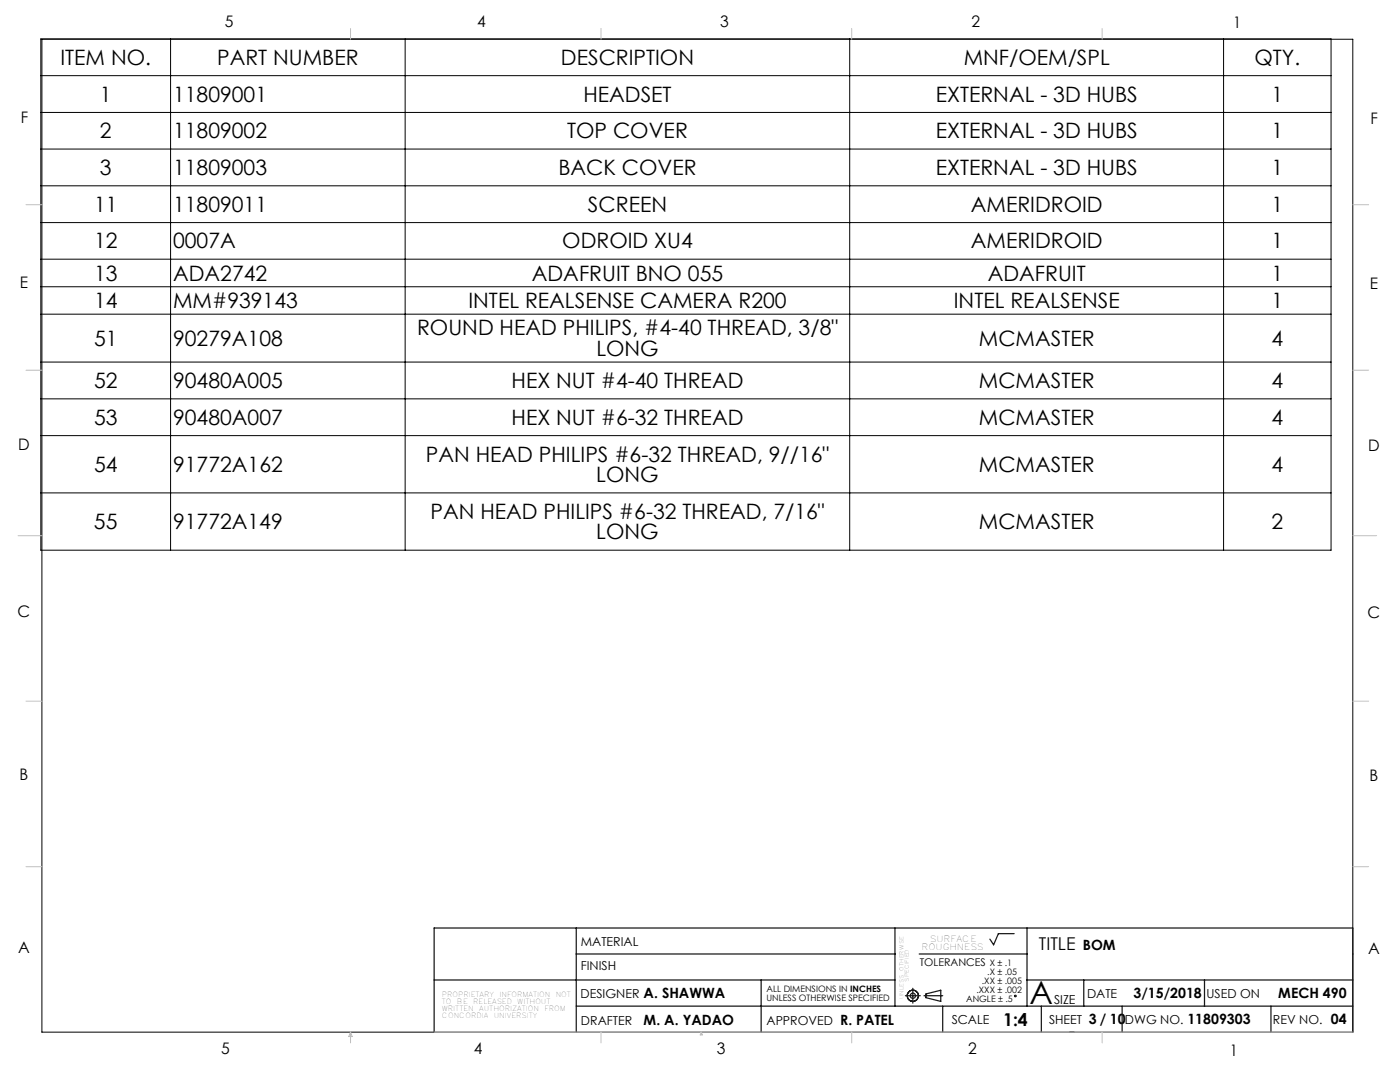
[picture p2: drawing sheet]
<svg xmlns="http://www.w3.org/2000/svg" width="279mm" height="216mm" viewBox="0 0 279 216" stroke-linecap="round" stroke-linejoin="round" font-family="sans-serif">
<g fill="none" stroke="#000" stroke-width=".2">
<path d="M8.1 7.8h257.5v102h-257.5zM8.1 15.1h257.5M8.4 7.8h261.6v198.2h-261.6zM34 7.8v102M80.9 7.8v102M169.6 7.8v102M244.2 7.8v102M8.1 22.4h257.5M8.1 29.7h257.5M8.1 37.1h257.5M8.1 44.4h257.5M8.1 51.7h257.5"/>
<path d="M8.1 57.2h257.5M8.1 62.7h257.5M8.1 72.2h257.5M8.1 79.6h257.5M8.1 86.9h257.5M8.1 98.4h257.5"/>
<circle cx="202.6" cy="198.7" r=".17"/>
</g>
<g fill="none" stroke="#191924" stroke-width=".25">
<path d="M86.6 195.5h92M115 185.2v20.8M115 190.4h63.6M151.9 195.5v10.5M178.6 185.2v15.6M180.7 198.7h3M182.2 197.2v3M183.4 190.4h21.6M184.4 198.7h3.7M184.8 198.3l2.9-.7v2.2l-2.9-.7zM202.4 186.3h-3.2l-.9 2.2-.7-1.1M205 185.2v15.6"/>
<path d="M205 195.5h65M216.3 195.5v5.3M240.4 195.5v5.3M86.6 206v-20.8h183.4v20.8M115 200.8h155M188.1 200.8v5.2M207.8 200.8v5.2M213.4 206h.9M223.9 200.8v5.2M253.6 200.8v5.2"/>
<circle cx="182.2" cy="198.7" r="1.11"/>
<circle cx="182.2" cy="198.7" r=".51"/>
</g>
<g fill="none" stroke="#c0c0c0" stroke-width=".2">
<path d="M70 5.7v2.1M119.9 5.7v2.1M170 5.7v2.1M220 5.7v2.1M5.2 40.9h3.2M270 40.9h3.2M5.2 73.9h3.2M270 73.9h3.2M3.6 106.9h4.8M270 106.9h4.7M5.2 139.9h3.2M270 139.9h3.2"/>
<path d="M5.2 172.9h3.2M270 172.9h3.2M70 206v2.1M70 206l.3 .8h-.7zM86.6 206h183.4M119.9 206v2.1M139.9 206l.3 .5h-.5zM170 206v2.1M220 206v2.1"/>
</g>
<text font-size="6.3" x="205.5" y="200.4">A</text>
<g font-size="4.2">
<text x="12.1" y="12.9">ITEM NO.</text>
<text x="43.3" y="12.9">PART NUMBER</text>
<text x="112" y="12.9">DESCRIPTION</text>
<text x="192.3" y="12.9">MNF/OEM/SPL</text>
<text x="250.4" y="12.9">QTY.</text>
<text x="19.9" y="20.3">1</text>
<text x="34.5" y="20.3">11809001</text>
<text x="116.4" y="20.3">HEADSET</text>
<text x="186.7" y="20.3">EXTERNAL - 3D HUBS</text>
<text x="253.8" y="20.3">1</text>
<text x="19.9" y="27.6">2</text>
<text x="34.5" y="27.6">11809002</text>
<text x="113.2" y="27.6">TOP COVER</text>
<text x="186.7" y="27.6">EXTERNAL - 3D HUBS</text>
<text x="253.8" y="27.6">1</text>
<text x="19.9" y="34.9">3</text>
<text x="34.5" y="34.9">11809003</text>
<text x="111.4" y="34.9">BACK COVER</text>
<text x="186.7" y="34.9">EXTERNAL - 3D HUBS</text>
<text x="253.8" y="34.9">1</text>
<text x="18.8" y="42.3">11</text>
<text x="34.5" y="42.3">11809011</text>
<text x="117.3" y="42.3">SCREEN</text>
<text x="193.8" y="42.3">AMERIDROID</text>
<text x="253.8" y="42.3">1</text>
<text x="18.8" y="49.6">12</text>
<text x="34.5" y="49.6">0007A</text>
<text x="112.2" y="49.6">ODROID XU4</text>
<text x="193.8" y="49.6">AMERIDROID</text>
<text x="253.8" y="49.6">1</text>
<text x="18.8" y="56">13</text>
<text x="34.5" y="56">ADA2742</text>
<text x="106.1" y="56">ADAFRUIT BNO 055</text>
<text x="197.1" y="56">ADAFRUIT</text>
<text x="253.8" y="56">1</text>
<text x="18.8" y="61.5">14</text>
<text x="34.5" y="61.5">MM#939143</text>
<text x="93.5" y="61.5">INTEL REALSENSE CAMERA R200</text>
<text x="190.4" y="61.5">INTEL REALSENSE</text>
<text x="253.8" y="61.5">1</text>
<text x="18.8" y="69">51</text>
<text x="34.5" y="69">90279A108</text>
<text x="83.2" y="66.9">ROUND HEAD PHILIPS, #4-40 THREAD, 3/8&quot;</text>
<text x="119" y="71">LONG</text>
<text x="195.4" y="69">MCMASTER</text>
<text x="253.8" y="69">4</text>
<text x="18.8" y="77.4">52</text>
<text x="34.5" y="77.4">90480A005</text>
<text x="102.1" y="77.4">HEX NUT #4-40 THREAD</text>
<text x="195.4" y="77.4">MCMASTER</text>
<text x="253.8" y="77.4">4</text>
<text x="18.8" y="84.8">53</text>
<text x="34.5" y="84.8">90480A007</text>
<text x="102.1" y="84.8">HEX NUT #6-32 THREAD</text>
<text x="195.4" y="84.8">MCMASTER</text>
<text x="253.8" y="84.8">4</text>
<text x="18.8" y="94.2">54</text>
<text x="34.5" y="94.2">91772A162</text>
<text x="85" y="92.1">PAN HEAD PHILIPS #6-32 THREAD, 9//16&quot;</text>
<text x="195.4" y="94.2">MCMASTER</text>
<text x="253.8" y="94.2">4</text>
<text x="119" y="96.2">LONG</text>
<text x="18.8" y="105.6">55</text>
<text x="34.5" y="105.6">91772A149</text>
<text x="85.9" y="103.5">PAN HEAD PHILIPS #6-32 THREAD, 7/16&quot;</text>
<text x="119" y="107.6">LONG</text>
<text x="195.4" y="105.6">MCMASTER</text>
<text x="253.8" y="105.6">2</text>
</g>
<g font-size="3.5">
<text x="207.3" y="189.5">TITLE</text>
<text x="200.2" y="204.7">1:4</text>
</g>
<g font-size="3.2">
<text x="44.8" y="5.4">5</text>
<text x="95.3" y="5.3">4</text>
<text x="143.7" y="5.4">3</text>
<text x="193.9" y="5.4">2</text>
<text x="246.1" y="5.7">1</text>
<text x="4.1" y="24.5">F</text>
<text x="273.5" y="24.7">F</text>
<text x="4" y="57.5">E</text>
<text x="273.4" y="57.6">E</text>
<text x="3.6" y="89.8">D</text>
<text x="273.1" y="90">D</text>
<text x="3.5" y="123.1">C</text>
<text x="272.9" y="123.3">C</text>
<text x="3.9" y="155.7">B</text>
<text x="273.3" y="155.9">B</text>
<text x="3.6" y="190.2">A</text>
<text x="273" y="190.3">A</text>
<text x="44.2" y="210.4">5</text>
<text x="94.6" y="210.3">4</text>
<text x="143.1" y="210.4">3</text>
<text x="193.2" y="210.3">2</text>
<text x="245.4" y="210.6">1</text>
</g>
<g font-size="2.8">
<text x="216.1" y="189.5">BOM</text>
<text x="128.5" y="199.2">A. SHAWWA</text>
<text x="226.2" y="199.2">3/15/2018</text>
<text x="255.1" y="199.2">MECH 490</text>
<text x="128.5" y="204.5">M. A. YADAO</text>
<text x="167.7" y="204.5">R. PATEL</text>
<text x="217.3" y="204.4">3 / 10</text>
<text x="237" y="204.4">11809303</text>
<text x="265.6" y="204.4">04</text>
</g>
<g font-size="2.5">
<text x="115.9" y="188.7">MATERIAL</text>
<text x="115.9" y="193.6">FINISH</text>
<text x="115.9" y="199.2">DESIGNER</text>
<text x="210.4" y="200.4">SIZE</text>
<text x="216.9" y="199.2">DATE</text>
<text x="240.8" y="199.2">USED ON</text>
<text x="115.9" y="204.5">DRAFTER</text>
<text x="153" y="204.5">APPROVED</text>
<text x="189.9" y="204.3">SCALE</text>
<text x="209.4" y="204.4">SHEET</text>
<text x="224.5" y="204.4">DWG NO.</text>
<text x="254" y="204.4">REV NO.</text>
</g>
<text font-size="2.1" x="183.6" y="192.8">TOLERANCES</text>
<g font-size="1.8">
<text x="196" y="196.4">.XX ± .005</text>
<text x="197" y="194.6">.X ± .05</text>
<text x="197.5" y="192.8">X ± .1</text>
<text x="153" y="198">ALL DIMENSIONS IN INCHES</text>
<text x="153" y="199.8">UNLESS OTHERWISE SPECIFIED</text>
<text x="192.8" y="199.9">ANGLE ± .5</text>
<text x="194.9" y="198.1">.XXX ± .002</text>
</g>
<g font-size="1.7">
<text x="183.9" y="189.6">ROUGHNESS</text>
<text x="185.6" y="187.9">SURFACE</text>
</g>
<g font-size="1.4">
<text x="88.2" y="199">PROPRIETARY</text>
<text x="88.2" y="200.4">TO</text>
<text x="88.2" y="201.8">WRITTEN</text>
<text x="88.2" y="203.2">CONCORDIA</text>
<text x="91.2" y="200.4">BE</text>
<text x="94.4" y="200.4">RELEASED</text>
<text x="95.6" y="201.8">AUTHORIZATION</text>
<text x="98.5" y="203.2">UNIVERSITY</text>
<text x="99.7" y="199">INFORMATION</text>
<text x="103.2" y="200.4">WITHOUT</text>
<text x="108.6" y="201.8">FROM</text>
<text x="110.9" y="199">NOT</text>
</g>
<g font-size="1.1">
<text x="180.3" y="193.7" transform="rotate(-90 180.3 193.7)">OTHERWISE</text>
<text x="180.3" y="199.3" transform="rotate(-90 180.3 199.3)">UNLESS</text>
</g>
</svg>
